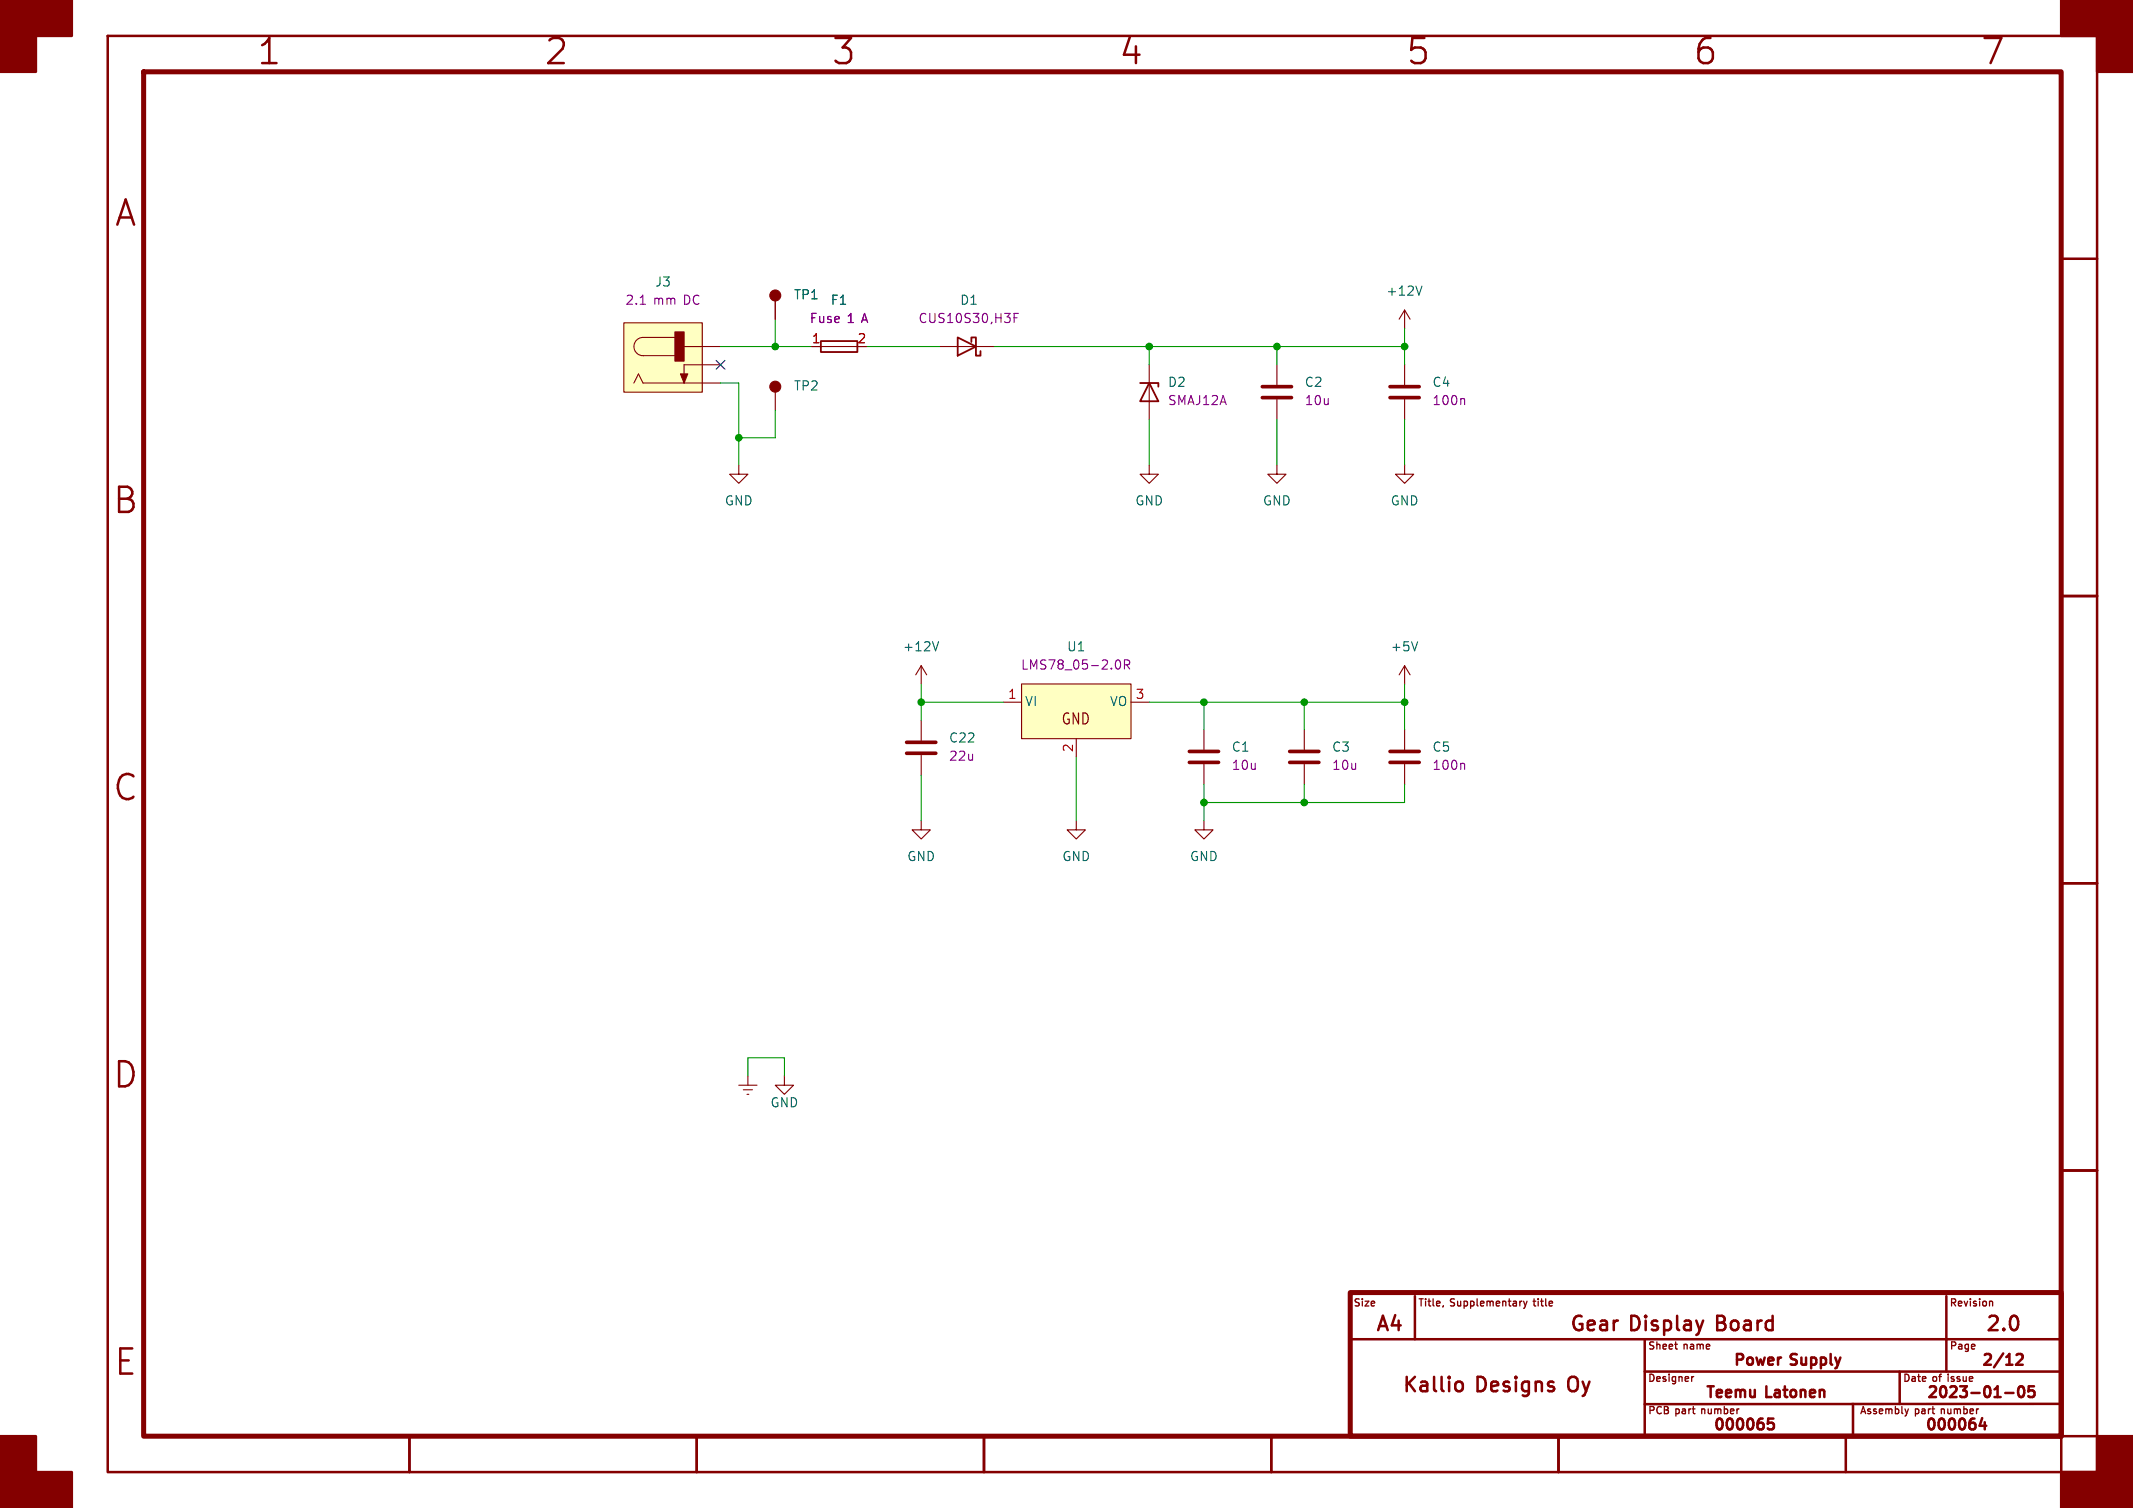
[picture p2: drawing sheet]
<svg xmlns="http://www.w3.org/2000/svg" width="297mm" height="210mm" viewBox="0 0 297 210" stroke-linecap="round" stroke-linejoin="round" font-family="sans-serif">
<g fill="none" stroke="#840000" stroke-width=".35">
<path d="M15 5h277v200h-277zM287 36h5M287 83h5M287 123h5M287 163h5M188 186.5h99M197 180.5v6M202.8 192.5a.54 .54 0 0 1 .9 .3v.6a.54 .54 0 0 1-.9 .2M229 186.5v13.5M229 191h58M237.1 183.9l-.4 1.3M246.9 197.6h-.7l-.1 .7 .3-.2 .5 .1 .1 .2-.1 .5-.2 .2h-.3l-.3-.2"/>
<path d="M258 195.5v4.5M264.5 191v4.5M271 180.5v10.5M276 197.5l-.4 1.1h1M276.4 198.1v1M279.2 194h1.2M280.8 188.7l.2-.1h.5a.41 .41 0 0 1 .1 .6l-.9 .9h.9M281.2 193.1a.36 .36 0 0 1 .6 .2 .77 .77 0 0 1-.4 1.3 1 1 0 0 1-.2-1.5zM283.2 193.1h-.7l-.1 .7 .2-.2 .5 .1 .2 .2-.1 .5-.2 .2h-.4l-.2-.2M287 195.5h-58M57 200v5M97 200v5"/>
<path d="M137 200v5M177 200v5M181 200h111M217 200v5M257 200v5M287 200v5"/>
</g>
<path d="M20 10h267v190h-267zM188 180h99v20h-99z" fill="none" stroke="#840000" stroke-width=".7"/>
<g fill="#840000" stroke="#840000" stroke-width=".35">
<path d="M0 0h10v5h-5v5h-5z"/>
<path d="M0 200h5v5h5v5h-10z"/>
<path d="M287 0h10v10h-5v-5h-5z"/>
<path d="M292 200h5v10h-10v-5h5z"/>
</g>
<path d="M201 181.8l-.1 .2M211.8 181.2h.1M212.1 181.2l.3 .7M212.4 181.9l-.3 .3M212.6 181.2l-.2 .7M235.8 191.7l-.3 .2M265.7 196.2l-.2 .7M277.2 181.2l.3 .2v.5" fill="none" stroke="#840000" stroke-width=".18"/>
<g fill="none" stroke="#840000" stroke-width=".15">
<path d="M86.9 45h10.9v9.6h-10.9zM88.3 53.3l.6-1.2 .6 1.2h10.8M94 47h-4.5a1.27 1.27 0 0 0-1.2 1.3 1.27 1.27 0 0 0 1.2 1.2h4.5M95.2 48.3h5.1M100.3 50.8h-5.1v2.5M107.9 41.9v2.6M107.9 54.6v2.6M113 48.3h6.4M130.8 48.3h7.6M160 50.8v7.6M177.8 50.8v2.8M177.8 55.6v2.8"/>
<path d="M195.6 43.2l-.8 1.3M195.6 43.2v2.5M195.6 50.8v2.8M195.6 55.6v2.8M195.6 43.2l.7 1.3M102.9 64.8v1.2h1.2l-1.2 1.3-1.3-1.3h1.3M160 64.8v1.2h1.3l-1.3 1.3-1.3-1.3h1.3M177.8 64.8v1.2h1.3l-1.3 1.3-1.3-1.3h1.3M195.6 64.8v1.2h1.2l-1.2 1.3-1.3-1.3h1.3M128.3 92.7l-.8 1.3M128.3 92.7v2.6M128.3 92.7l.7 1.3"/>
<path d="M139.7 97.8h2.5M142.2 95.3h15.3v7.6h-15.3zM157.5 97.8h2.5M195.6 92.7v2.6M195.6 92.7l-.8 1.3M195.6 92.7l.7 1.3M128.3 114.3v1.3h1.2l-1.2 1.2-1.3-1.2h1.3M128.3 100.3v2.8M128.3 105.2v2.8M149.9 114.3v1.3h1.2l-1.2 1.2-1.3-1.2h1.3M149.9 102.9v2.5M167.6 114.3v1.3h1.3l-1.3 1.2-1.2-1.2h1.2"/>
<path d="M167.6 101.6v2.8M167.6 106.4v2.8M181.6 101.6v2.8M181.6 106.4v2.8M195.6 101.6v2.8M195.6 106.4v2.8M102.9 151.1h2.5M103.5 151.8h1.3M104 152.4h.3M104.1 149.9v1.2M109.2 149.9v1.2h1.3l-1.3 1.3-1.3-1.3h1.3"/>
</g>
<path d="M114.3 47.5h5.1v1.5h-5.1zM133.3 47l2.6 1.3-2.6 1.2zM135.3 47.6v-.6h.6v2.5h.6v-.6M158.7 53.3h2.6v.5M160 53.3l1.3 2.6h-2.6z" fill="none" stroke="#840000" stroke-width=".25"/>
<path d="M198 39.8l-.4 1.3M130.7 89.4l-.4 1.2M197.4 89.4l-.4 1.2" fill="none" stroke="#006464" stroke-width=".15"/>
<path d="M175.8 55.4h4M175.8 53.8h4M193.5 55.4h4.1M193.5 53.8h4.1M126.2 104.9h4.1M126.2 103.4h4.1M165.6 106.2h4.1M165.6 104.6h4.1M179.6 106.2h4M179.6 104.6h4M193.5 106.2h4.1M193.5 104.6h4.1" fill="none" stroke="#840000" stroke-width=".51"/>
<path d="M89.1 42.4h.8M141.2 44.3h.4M141.8 43.6h-.6v1.3M203.8 55.5l.1 .2v.6M155.5 92l.2-.1a.79 .79 0 0 1 0 1.3l-.2-.1M156.6 92.6l.6-.1 .1-.2-.1-.3-.1-.1h-.5v1.3M156.9 92.6l.4 .6M203.8 106.3l.1 .2v.6" fill="none" stroke="#840084" stroke-width=".15"/>
<g fill="#840000" stroke="#840000" stroke-width=".15">
<path d="M94 46.2h1.2v4.1h-1.2z"/>
<path d="M94.7 52.1h1.1l-.6 1.2z"/>
<circle cx="107.9" cy="41.1" r=".76"/>
<circle cx="107.9" cy="53.8" r=".76"/>
</g>
<g fill="#ffffc2" stroke="#ffffc2" stroke-width=".14">
<path d="M142.2 95.3h15.3v7.6h-15.3z"/>
<path d="M86.9 45h10.9v9.6h-10.9z"/>
</g>
<g fill="none" stroke="#009600" stroke-width=".15">
<path d="M100.3 53.3h2.6v11.5M100.3 48.3h12.7M107.9 57.2v3.8h-5M107.9 44.5v3.8M120.6 48.3h10.2M138.4 48.3h57.2M160 48.3v2.5M160 58.4v6.4M177.8 48.3v2.5M177.8 58.4v6.4M195.6 45.7v5.1M195.6 58.4v6.4"/>
<path d="M128.3 97.8h11.4M128.3 95.3v5M160 97.8h35.6M167.6 97.8v3.8M181.6 97.8v3.8M195.6 95.3v6.3M128.3 108v6.3M149.9 105.4v8.9M167.6 109.2v5.1M181.6 109.2v2.6M195.6 109.2v2.6h-28M104.1 149.9v-2.6h5.1v2.6"/>
</g>
<path d="M99.7 50.2l1.2 1.2M100.9 50.2l-1.2 1.2" fill="none" stroke="#000084" stroke-width=".15"/>
<g fill="#009600" stroke="#009600" stroke-width=".15">
<circle cx="195.6" cy="48.3" r=".46"/>
<circle cx="195.6" cy="97.8" r=".46"/>
<circle cx="181.6" cy="97.8" r=".46"/>
<circle cx="160" cy="48.3" r=".46"/>
<circle cx="177.8" cy="48.3" r=".46"/>
<circle cx="167.6" cy="111.8" r=".46"/>
<circle cx="181.6" cy="111.8" r=".46"/>
<circle cx="167.6" cy="97.8" r=".46"/>
<circle cx="128.3" cy="97.8" r=".46"/>
<circle cx="102.9" cy="61" r=".46"/>
<circle cx="107.9" cy="48.3" r=".46"/>
</g>
<g font-size="4.9" fill="#840000">
<text x="35.7" y="9.7">1</text>
<text x="75.7" y="9.7">2</text>
<text x="115.7" y="9.7">3</text>
<text x="155.7" y="9.7">4</text>
<text x="195.7" y="9.7">5</text>
<text x="235.7" y="9.7">6</text>
<text x="275.7" y="9.7">7</text>
<text x="15.9" y="32.2">A</text>
<text x="15.7" y="72.2">B</text>
<text x="15.7" y="112.2">C</text>
<text x="15.7" y="152.2">D</text>
<text x="15.8" y="192.2">E</text>
</g>
<g font-size="2.8" fill="#840000">
<text x="191.5" y="185.9">A4</text>
<text x="218.5" y="185.9">Gear</text>
<text x="226.9" y="185.9">Display</text>
<text x="239.3" y="185.9">Board</text>
<text x="276.4" y="185.9">2.0</text>
<text x="195.2" y="194.4">Kallio</text>
<text x="205.5" y="194.4">Designs</text>
<text x="218.7" y="194.4">Oy</text>
</g>
<g font-size="2.1" fill="#840000">
<text x="147.8" y="101.1">GND</text>
<text x="241.5" y="190.7">Power</text>
<text x="249.6" y="190.7">Supply</text>
<text x="275.8" y="190.7">2/12</text>
<text x="237.3" y="195.2">Teemu</text>
<text x="245.9" y="195.2">Latonen</text>
<text x="268.1" y="195.2">2023-01-05</text>
<text x="238.4" y="199.7">000065</text>
<text x="267.9" y="199.7">000064</text>
</g>
<g font-size="1.8" fill="#006464">
<text x="91.2" y="40.2">J3</text>
<text x="110.5" y="42">TP1</text>
<text x="193" y="41.5">+12V</text>
<text x="115.6" y="42.7">F1</text>
<text x="133.6" y="42.7">D1</text>
<text x="110.5" y="54.7">TP2</text>
<text x="162.6" y="54.2">D2</text>
<text x="181.6" y="54.2">C2</text>
<text x="199.4" y="54.2">C4</text>
<text x="100.9" y="70.7">GND</text>
<text x="158" y="70.7">GND</text>
<text x="175.8" y="70.7">GND</text>
<text x="193.6" y="70.7">GND</text>
<text x="125.7" y="91">+12V</text>
<text x="148.5" y="91">U1</text>
<text x="193.6" y="91">+5V</text>
<text x="142.7" y="98.6">VI</text>
<text x="154.4" y="98.6">VO</text>
<text x="132.1" y="103.7">C22</text>
<text x="171.5" y="105">C1</text>
<text x="185.4" y="105">C3</text>
<text x="199.4" y="105">C5</text>
<text x="126.3" y="120.2">GND</text>
<text x="147.9" y="120.2">GND</text>
<text x="165.6" y="120.2">GND</text>
<text x="107.2" y="154.5">GND</text>
</g>
<g font-size="1.8" fill="#840084">
<text x="87" y="42.7">2.1</text>
<text x="90.9" y="42.7">mm</text>
<text x="95.2" y="42.7">DC</text>
<text x="112.7" y="45.3">Fuse</text>
<text x="117.9" y="45.3">1 A</text>
<text x="127.8" y="45.3">CUS10S30,H3F</text>
<text x="162.6" y="56.7">SMAJ12A</text>
<text x="181.6" y="56.7">10u</text>
<text x="199.4" y="56.7">100n</text>
<text x="142.1" y="93.5">LMS78_05-2.0R</text>
<text x="132.1" y="106.2">22u</text>
<text x="171.5" y="107.5">10u</text>
<text x="185.4" y="107.5">10u</text>
<text x="199.4" y="107.5">100n</text>
</g>
<g font-size="1.8" fill="#a90000">
<text x="113" y="48">1</text>
<text x="119.3" y="48">2</text>
<text x="140.3" y="97.5">1</text>
<text x="158.1" y="97.5">3</text>
<text x="149.6" y="104.8" transform="rotate(-90 149.6 104.8)">2</text>
</g>
<g font-size="1.4" fill="#840000">
<text x="188.5" y="182.2">Size</text>
<text x="197.5" y="182.2">Title,</text>
<text x="202" y="182.2">Supplementary</text>
<text x="213.9" y="182.2">title</text>
<text x="271.5" y="182.2">Revision</text>
<text x="229.5" y="188.2">Sheet</text>
<text x="234.5" y="188.2">name</text>
<text x="271.5" y="188.2">Page</text>
<text x="229.5" y="192.7">Designer</text>
<text x="229.5" y="197.2">PCB</text>
<text x="233.4" y="197.2">part</text>
<text x="237.2" y="197.2">number</text>
<text x="259" y="197.2">Assembly</text>
<text x="265" y="192.7">Date</text>
<text x="266.7" y="197.2">part</text>
<text x="269.2" y="192.7">of</text>
<text x="270.6" y="197.2">number</text>
<text x="271.5" y="192.7">issue</text>
</g>
</svg>
